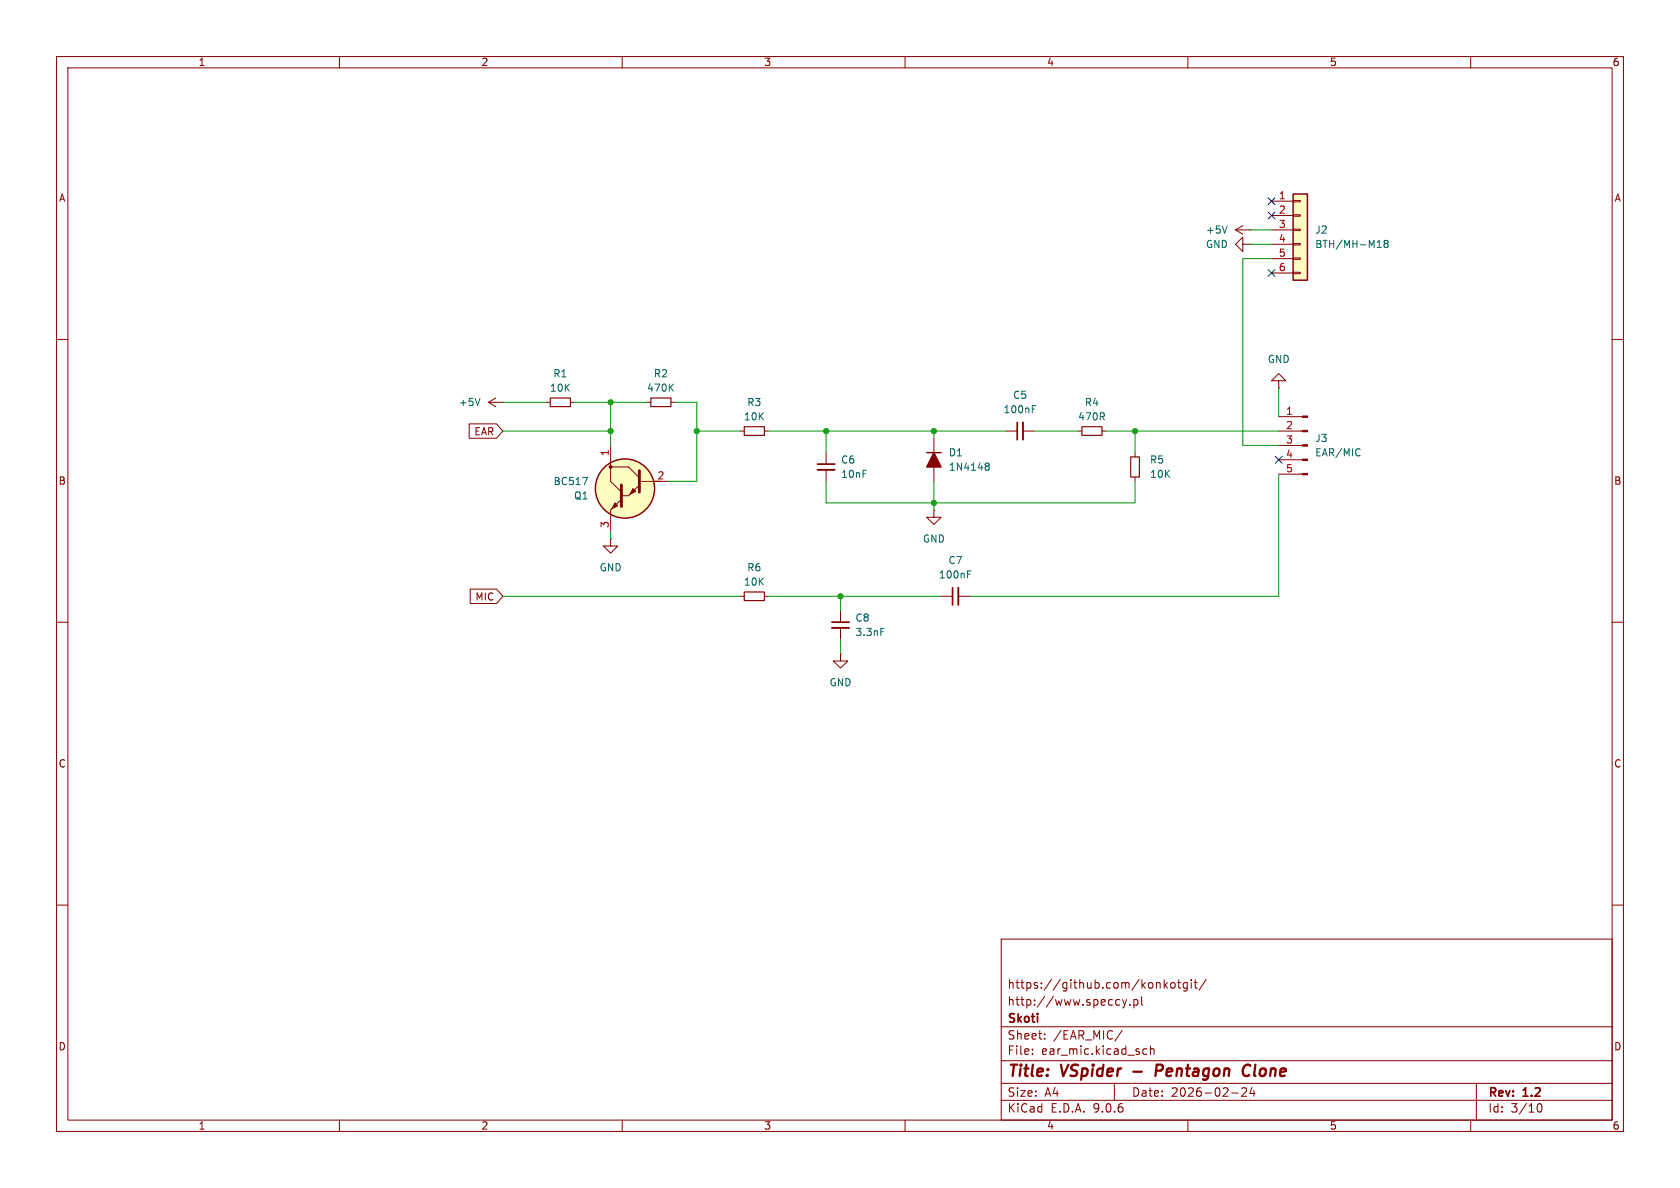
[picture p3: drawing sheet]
<svg xmlns="http://www.w3.org/2000/svg" width="297mm" height="210mm" viewBox="0 0 297 210" stroke-linecap="round" stroke-linejoin="round" font-family="sans-serif">
<g fill="none" stroke="#840000" stroke-width=".18">
<path d="M10 10h277v190h-277zM12 12h273v186h-273zM60 10v2M110 10v2M160 10v2M210 10v2M260 10v2M219.7 39.9l-1.3 .7M218.4 40.6l1.3 .8M218.4 40.6h2.6M219.7 43.2v-1.3l-1.3 1.3 1.3 1.3v-1.3h1.3M221 40.6h.1"/>
<path d="M221 43.2h.1M10 60h2M107.9 78.7v3.9M165.1 77.5v7.6M177.8 76.2h2M180.8 76.2h2.1M190.5 76.2h.8M194.8 76.2h.8M285 60h2M109.9 88.3l-2 1.9v3.8M113 84.5l-1.9-1.9h-3.2v2.5l2 1.9M113 85.7l-1.9 1.9h-1.2"/>
<path d="M113 85.1h5.1M200.7 80v.8M200.7 84.3v.8M10 110h2M130.8 105.4h.8M135.1 105.4h.8M148.6 115.6v1.2h1.3l-1.3 1.3-1.3-1.3h1.3M148.6 115.6h.1M148.6 108v2M148.6 111v2M166.4 105.4h2M169.4 105.4h2"/>
<path d="M285 110h2M10 160h2M177 166h108v32h-108zM197.5 176.7l.5 .1M198 177.6l-.5 .1M198.5 176.7l.3 1M198.8 177.7l-.1 .4-.2 .1M199.2 176.7l-.4 1M199.7 177.6v.1M200.5 176.8l.4-.1 .3 .3v.4l-.2 .2h-.5M200.5 176.7v1.5M201.8 176.2v1.3l.2 .2"/>
<path d="M204.7 173.7l.3 .1 .1 .1v.8M205.8 173.2v1.5M206 174.1l.4 .6M206.4 173.7l-.6 .6M207.1 173.8l.4-.1 .2 .3v.4l-.2 .3-.4-.1-.1-.2v-.4zM208.2 173.7h.5M208.4 173.2v1.3l.3 .2M209.9 173.8l-.4-.1-.3 .3v.4l.1 .2h.6M209.9 173.7v1.2l-.3 .3-.4-.1M210.6 173.2v.1M210.6 173.7v1M211.1 173.7h.6"/>
<path d="M211.3 173.2v1.3l.4 .2M213.2 173.1l-1.2 2M285 160h2M60 198v2M110 198v2M160 198v2M177 194.5h108M177 191.5h108M177 187.5h108M177 181.5h108M182.5 186.3v.1M182.5 185.5v.1"/>
<path d="M184.7 183.6v.1M184.7 182.8v.1M197 191.5v3M198.4 182.1l-1.3 2M202.7 185.5l-.4-.1-.3 .3v.4l.2 .2h.5M203.4 185.5l.2-.1 .4 .1v.9M203.4 184.9v1.5M210 198v2M217.7 193.2h1.2M219.6 192.4l.5-.1 .2 .1 .1 .3-.9 1.1h.9M221.3 192.2l-.3 1.1h.9M221.7 192.8v1"/>
<path d="M260 198v2M261 191.5v6.5M271.7 195.7l.2-.5 .2-.1a.81 .81 0 0 1 .6 .6 .81 .81 0 0 1-.3 .8h-.4l-.3-.5"/>
</g>
<path d="M200.3 189.4h1.6M205.3 188.2h-.8l-.2 2M205.3 189.2l-.9 .1M221.1 188.4a.88 .88 0 0 0-1.1 0 .88 .88 0 0 0-.3 1 .69 .69 0 0 0 .3 .7 .69 .69 0 0 0 .8-.1" fill="none" stroke="#840000" stroke-width=".4"/>
<path d="M165.1 80l1.3 2.6h-2.6z" fill="#840000" stroke="#840000" stroke-width=".25"/>
<g fill="none" stroke="#840000" stroke-width=".25">
<path d="M163.8 80h2.6"/>
<circle cx="110.5" cy="86.4" r="5.2"/>
</g>
<path d="M216.9 39.9l-.4 1.3M182.5 72.3h.4M182.5 71.7h.6M103 84.4h.8l-.5 1.3M174.3 82.3l.1 .1M174.3 81.9h.3l.2 .1 .1 .2-.3 .2M174.4 82.4h.2M174.4 82.4l-.1 .1M174.6 82.4l.3 .2-.1 .4-.2 .1h-.3M155.7 111.1h.6M171.1 101.5h.4M171.1 100.9h.6" fill="none" stroke="#006464" stroke-width=".18"/>
<path d="M179.8 74.7v3M147.1 110h3M168.4 103.9v3" fill="none" stroke="#840000" stroke-width=".3"/>
<path d="M180.8 74.7v3M147.1 111h3M169.4 103.9v3" fill="none" stroke="#840000" stroke-width=".33"/>
<path d="M191.3 75.4h3.5v1.6h-3.5zM199.9 80.8h1.5v3.5h-1.5zM131.6 104.6h3.5v1.6h-3.5z" fill="none" stroke="#840000" stroke-width=".2"/>
<circle cx="110.5" cy="86.4" r="5.2" fill="#ffffc2" stroke="#ffffc2" stroke-width=".18"/>
<path d="M109.9 85.7v3.8M113 83.2v3.8" fill="none" stroke="#840000" stroke-width=".51"/>
<g fill="#840000" stroke="#840000" stroke-width=".18">
<path d="M108.7 88.9l.5 .5-1 .5z"/>
<path d="M111.9 86.4l.5 .5-1 .5z"/>
<circle cx="107.9" cy="82.5" r=".25"/>
</g>
<path d="M228.6 34.3h2.5v15.2h-2.5z" fill="#ffffc2"/>
<path d="M228.6 34.3h2.5v15.2h-2.5z" fill="none" stroke="#840000" stroke-width=".25"/>
<g fill="none" stroke="#840000" stroke-width=".18">
<path d="M224.8 35.6h3.8M224.8 38.1h3.8M228.6 35.4h1.3v.3h-1.3zM228.6 38h1.3v.2h-1.3zM224.8 40.6h3.8M224.8 43.2h3.8M224.8 45.7h3.8M224.8 48.3h3.8M228.6 40.5h1.3v.3h-1.3zM228.6 43.1h1.3v.2h-1.3zM228.6 45.6h1.3v.2h-1.3zM228.6 48.1h1.3v.3h-1.3z"/>
<path d="M82.9 74.9h4.9l1.1 1.3-1.1 1.3h-4.9zM86.4 71.1h2.5M86.4 71.1l1.2 .8M87.6 70.4l-1.2 .7M88.9 71.1h.1M96.5 71.1h.8M100.8 71.1h.8M114.3 71.1h.8M118.6 71.1h.8M130.8 76.2h.8M135.1 76.2h.8M226.1 67.3h1.2l-1.2-1.3-1.3 1.3h1.3v1.3"/>
<path d="M226.1 68.6h.1M226.1 73.7h4.2M226.1 76.2h4.2M226.1 78.7h4.2M107.9 95.3v1.2h1.3l-1.3 1.3-1.2-1.3h1.2M107.9 95.3h.1M146 80v2M146 83.1v2M165.1 90.2v1.2h1.3l-1.3 1.3-1.3-1.3h1.3M165.1 90.2h.1M226.1 81.3h4.2M226.1 83.8h4.2"/>
<path d="M83.1 104.1h4.7l1.1 1.3-1.1 1.3h-4.7z"/>
</g>
<path d="M243.5 43.8h.7M243.7 42.7l.1-.2v1.3M244.9 43l-.2 .3v.3l.2 .2 .4-.1 .1-.2v-.2l-.2-.3M244.9 43l-.2-.2 .2-.3h.3l.2 .2-.2 .3M244.9 43h.3M84.9 70.4l-.5 1.3M118.5 68.4l.5 .8M119 67.9l-.7 .7M240.2 79.3l.2 .1M240.4 80.5l-.2 .1" fill="none" stroke="#006464" stroke-width=".18"/>
<path d="M97.3 70.4h3.5v1.5h-3.5zM115.1 70.4h3.5v1.5h-3.5zM131.6 75.4h3.5v1.6h-3.5z" fill="none" stroke="#840000" stroke-width=".2"/>
<g fill="#840000" stroke="#840000" stroke-width=".18">
<path d="M230.3 73.5h.8v.3h-.8z"/>
<path d="M230.3 76.1h.8v.2h-.8z"/>
<path d="M230.3 78.6h.8v.3h-.8z"/>
<path d="M230.3 81.2h.8v.2h-.8z"/>
<path d="M230.3 83.7h.8v.2h-.8z"/>
</g>
<path d="M144.5 82h3.1" fill="none" stroke="#840000" stroke-width=".3"/>
<path d="M144.5 83.1h3.1" fill="none" stroke="#840000" stroke-width=".33"/>
<g fill="none" stroke="#009600" stroke-width=".18">
<path d="M221 43.2h3.8M221 40.6h3.8M224.8 45.7h-5.1v33h6.4M88.9 71.1h7.6M88.9 76.2h19M101.6 71.1h12.7M107.9 71.1v7.6M119.4 71.1h3.8v14h-5.1M123.2 76.2h7.6M135.9 76.2h41.9M146 76.2v3.8M165.1 76.2v1.3"/>
<path d="M182.9 76.2h7.6M195.6 76.2h30.5M200.7 76.2v3.8M226.1 68.6v5.1M107.9 94v1.3M146 85.1v3.8h54.7v-3.8M165.1 85.1v5.1M226.1 83.8v21.6h-54.7M88.9 105.4h41.9M135.9 105.4h30.5M148.6 105.4v2.6M148.6 113v2.6"/>
</g>
<path d="M224.2 35l1.2 1.2M224.2 37.5l1.2 1.2M225.4 35l-1.2 1.2M225.4 37.5l-1.2 1.2M224.2 47.7l1.2 1.2M225.4 47.7l-1.2 1.2M225.5 80.7l1.2 1.2M226.7 80.7l-1.2 1.2" fill="none" stroke="#000084" stroke-width=".18"/>
<g fill="#009600" stroke="#009600" stroke-width=".18">
<circle cx="165.1" cy="76.2" r=".46"/>
<circle cx="165.1" cy="88.9" r=".46"/>
<circle cx="200.7" cy="76.2" r=".46"/>
<circle cx="148.6" cy="105.4" r=".46"/>
<circle cx="107.9" cy="76.2" r=".46"/>
<circle cx="107.9" cy="71.1" r=".46"/>
<circle cx="123.2" cy="76.2" r=".46"/>
<circle cx="146" cy="76.2" r=".46"/>
</g>
<g font-size="2.8" fill="#840000">
<text x="178" y="190.9">Title:</text>
<text x="187.7" y="190.9">VSpider</text>
<text x="205.9" y="190.9">Pentagon</text>
<text x="222.2" y="190.9">Clone</text>
</g>
<g font-size="2.1" fill="#840000">
<text x="178" y="178">http://www.speccy.pl</text>
<text x="178" y="175">https://github.com/konkotgit/</text>
<text x="178" y="184">Sheet:</text>
<text x="178" y="181.2">Skoti</text>
<text x="186.2" y="184">/EAR_MIC/</text>
<text x="178" y="186.7">File:</text>
<text x="184.1" y="186.7">ear_mic.kicad_sch</text>
<text x="178" y="196.9">KiCad</text>
<text x="178" y="194.1">Size:</text>
<text x="184.7" y="194.1">A4</text>
<text x="185.7" y="196.9">E.D.A.</text>
<text x="193.3" y="196.9">9.0.6</text>
<text x="200" y="194.1">Date:</text>
<text x="207" y="194.1">2026-02-24</text>
<text x="263" y="194.3">Rev:</text>
<text x="263" y="196.9">Id:</text>
<text x="267.1" y="196.9">3/10</text>
<text x="269.4" y="194.3">1.2</text>
</g>
<g font-size="1.8" fill="#840000">
<text x="35" y="11.9">1</text>
<text x="85" y="11.9">2</text>
<text x="135" y="11.9">3</text>
<text x="185" y="11.9">4</text>
<text x="235" y="11.9">5</text>
<text x="285" y="11.9">6</text>
<text x="10.3" y="35.9">A</text>
<text x="285.3" y="35.9">A</text>
<text x="83.8" y="77.2">EAR</text>
<text x="10.3" y="85.9">B</text>
<text x="285.3" y="85.9">B</text>
<text x="83.9" y="106.4">MIC</text>
<text x="10.3" y="135.9">C</text>
<text x="285.3" y="135.9">C</text>
<text x="10.3" y="185.9">D</text>
<text x="285.3" y="185.9">D</text>
<text x="35" y="199.9">1</text>
<text x="85" y="199.9">2</text>
<text x="135" y="199.9">3</text>
<text x="185" y="199.9">4</text>
<text x="235" y="199.9">5</text>
<text x="285" y="199.9">6</text>
</g>
<g font-size="1.8" fill="#a90000">
<text x="226" y="35.3">1</text>
<text x="226" y="37.8">2</text>
<text x="226" y="40.4">3</text>
<text x="226" y="42.9">4</text>
<text x="226" y="45.5">5</text>
<text x="226" y="48">6</text>
<text x="227.3" y="73.4">1</text>
<text x="227.3" y="75.9">2</text>
<text x="107.7" y="80.7" transform="rotate(-90 107.7 80.7)">1</text>
<text x="227.3" y="78.5">3</text>
<text x="227.3" y="81">4</text>
<text x="227.3" y="83.6">5</text>
<text x="116.1" y="84.8">2</text>
<text x="107.7" y="93.4" transform="rotate(-90 107.7 93.4)">3</text>
</g>
<g font-size="1.8" fill="#006464">
<text x="213.1" y="41.5">+5V</text>
<text x="232.4" y="41.5">J2</text>
<text x="213.1" y="44">GND</text>
<text x="232.4" y="44">BTH/MH-M18</text>
<text x="224" y="64.4">GND</text>
<text x="81" y="72">+5V</text>
<text x="97.1" y="69.4">10K</text>
<text x="97.7" y="66.9">R1</text>
<text x="114.3" y="69.4">470K</text>
<text x="115.5" y="66.9">R2</text>
<text x="132" y="72">R3</text>
<text x="179" y="70.7">C5</text>
<text x="191.7" y="72">R4</text>
<text x="131.4" y="74.5">10K</text>
<text x="177.3" y="73.3">100nF</text>
<text x="190.5" y="74.5">470R</text>
<text x="148.6" y="82.1">C6</text>
<text x="167.6" y="80.9">D1</text>
<text x="167.6" y="83.4">1N4148</text>
<text x="203.2" y="82.1">R5</text>
<text x="232.4" y="78.3">J3</text>
<text x="232.4" y="80.9">EAR/MIC</text>
<text x="97.8" y="86">BC517</text>
<text x="101.4" y="88.5">Q1</text>
<text x="148.6" y="84.7">10nF</text>
<text x="203.2" y="84.7">10K</text>
<text x="105.9" y="101.2">GND</text>
<text x="132" y="101.2">R6</text>
<text x="163.1" y="96.1">GND</text>
<text x="167.6" y="99.9">C7</text>
<text x="131.4" y="103.7">10K</text>
<text x="165.9" y="102.5">100nF</text>
<text x="151.1" y="110.1">C8</text>
<text x="151.1" y="112.6">3.3nF</text>
<text x="146.6" y="121.5">GND</text>
</g>
</svg>
